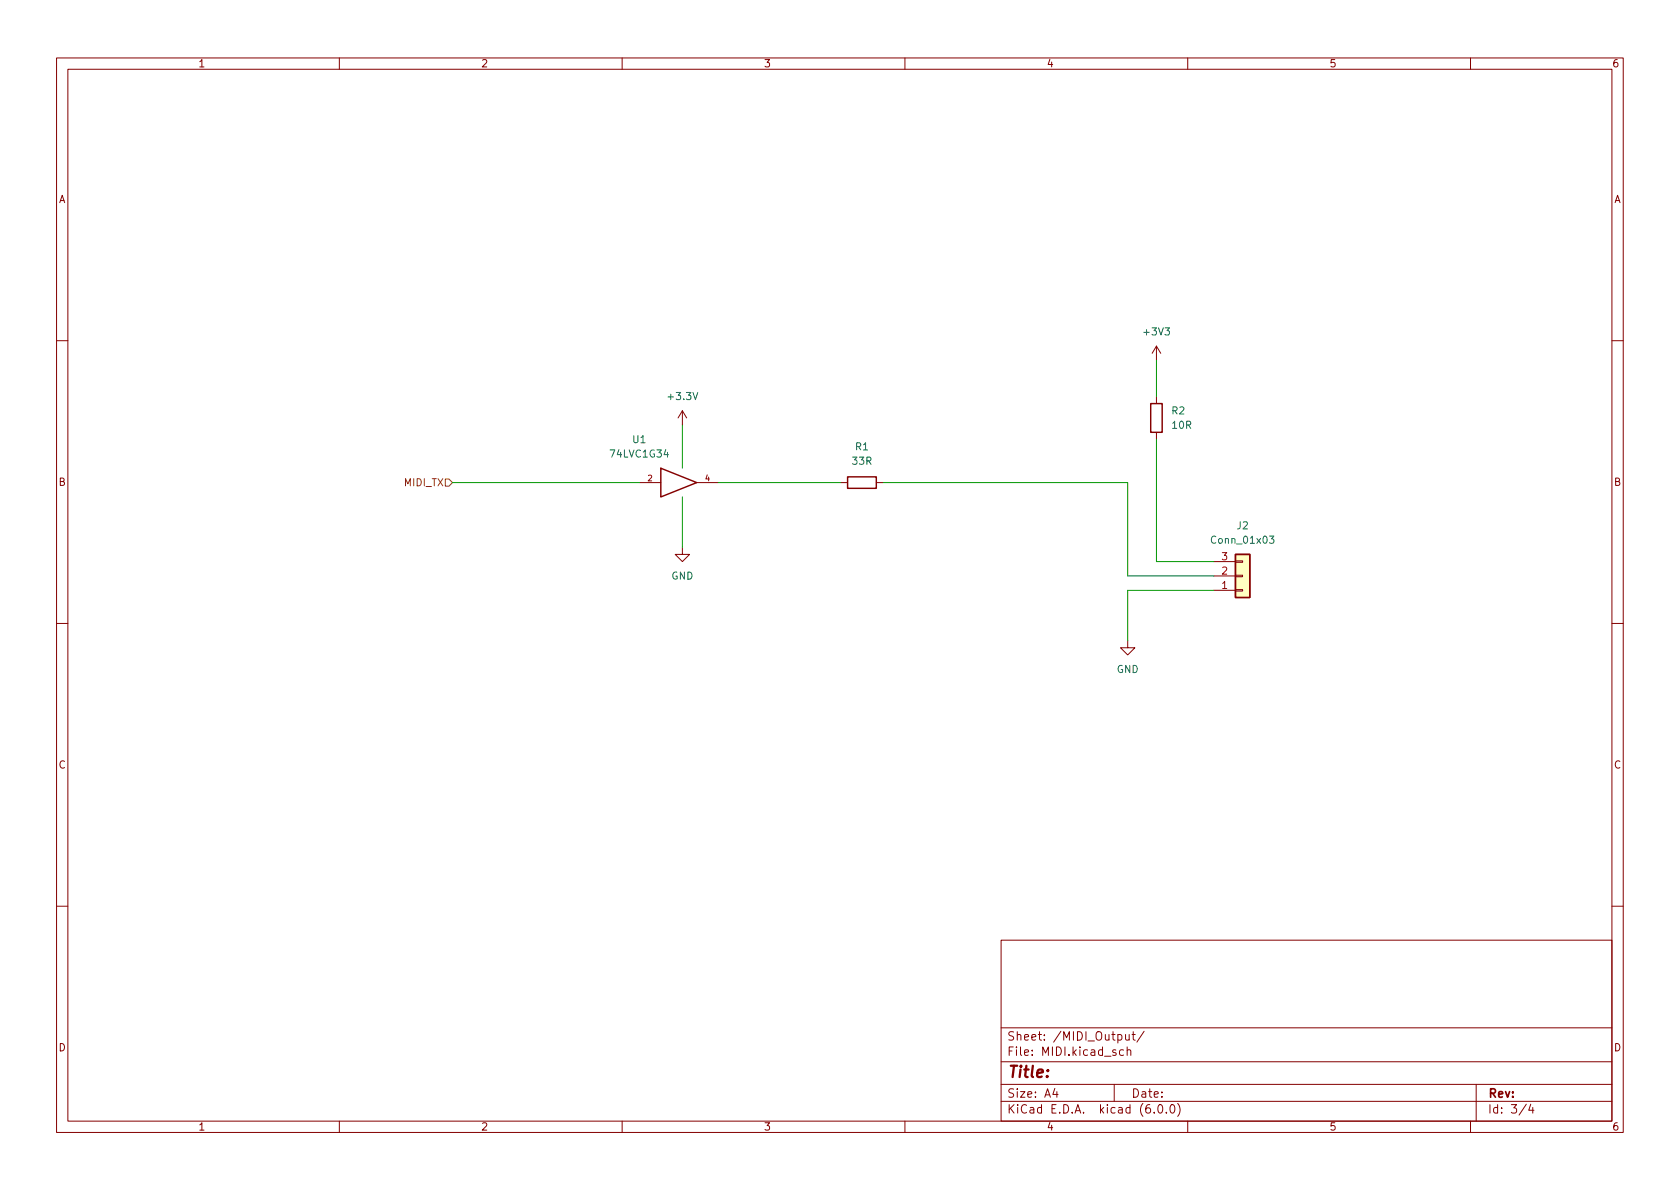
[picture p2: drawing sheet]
<svg xmlns="http://www.w3.org/2000/svg" width="297mm" height="210mm" viewBox="0 0 297 210" stroke-linecap="round" stroke-linejoin="round" font-family="sans-serif">
<g fill="none" stroke="#840000" stroke-width=".18">
<path d="M10 10.2h277v190.1h-277zM12 12.2h273v186.1h-273zM60 10.2v2M110 10.2v2M160 10.2v2M210 10.2v2M260 10.2v2M10 60.2h2M120.6 72.6l-.7 1.3M120.6 72.6v2.6M120.6 72.6l.8 1.3M204.5 61.2v2.5"/>
<path d="M204.5 70.1v1.3M204.5 76.4v1.3M204.5 61.2l-.8 1.3M204.5 61.2l.7 1.3M285 60.2h2M113 85.3h3.8M120.6 96.8v1.2h1.3l-1.3 1.3-1.2-1.3h1.2M123.2 85.3h3.8M148.6 85.3h1.3M154.9 85.3h1.3M214.6 99.3h3.8M218.4 99.2h1.3v.2h-1.3z"/>
<path d="M10 110.2h2M199.4 113.3v1.2h1.3l-1.3 1.3-1.3-1.3h1.3M214.6 104.4h3.8M214.6 101.8h3.8M218.4 101.7h1.3v.3h-1.3zM218.4 104.3h1.3v.2h-1.3zM285 110.2h2M10 160.2h2M177 166.3h108v32h-108zM285 160.2h2M60 198.3v2M110 198.3v2"/>
<path d="M160 198.3v2M177 194.8h108M177 191.8h108M177 187.8h108M177 181.8h108M186.5 192.5l-.4 1h1M186.9 193v1M197 191.8v3M198.6 185.7l-.4-.1-.3 .3v.4l.2 .3h.5M199 182.9l.1 1h.3l.2-.1M199.3 185.8l.2-.2 .4 .1v.9M199.3 185.1v1.5"/>
<path d="M199.6 182.9v1M200.1 182.9h.6M200.4 182.4v1.3l.3 .2M202.3 182.4l-1.3 1.9M204.1 196.7v.1M204.9 195.4l.2-.1a.81 .81 0 0 1 .6 .7 .81 .81 0 0 1-.3 .8h-.2a.81 .81 0 0 1-.6-.6 .81 .81 0 0 1 .3-.8zM206.2 196.7v.1M207.1 195.4l.1-.1a.81 .81 0 0 1 .6 .7 .81 .81 0 0 1-.3 .8h-.1a.81 .81 0 0 1-.6-.6 .81 .81 0 0 1 .3-.8zM208.2 195.1a1.72 1.72 0 0 1 0 2.3M210 198.3v2M260 198.3v2M261 191.8v6.5"/>
<path d="M269.9 195.3l-1.3 1.9M270.6 195.3l-.3 1h.9M271 195.8v1"/>
</g>
<path d="M203.5 71.4h2v5h-2zM116.8 82.8l6.4 2.5-6.4 2.6zM149.9 84.3h5v2.1h-5zM218.4 98h2.6v7.7h-2.6z" fill="none" stroke="#840000" stroke-width=".25"/>
<path d="M218.4 98h2.6v7.7h-2.6z" fill="#ffffc2" stroke="#ffffc2" stroke-width=".18"/>
<path d="M224.5 94.8h.7l-.4 .5 .4 .1v.6l-.2 .1-.5-.1" fill="none" stroke="#006464" stroke-width=".18"/>
<path d="M78.7 84.7h.7l.6 .6-.6 .7h-.7z" fill="none" stroke="#725600" stroke-width=".18"/>
<path d="M120.6 75.2v7.6M204.5 63.7v6.4M204.5 77.7v21.6h10.1M80 85.3h33M120.6 87.9v8.9M127 85.3h21.6M156.2 85.3h43.2v16.5h15.2M214.6 104.4h-15.2v8.9" fill="none" stroke="#009600" stroke-width=".18"/>
<text font-size="2.8" fill="#840000" x="178" y="190.6">Title:</text>
<g font-size="2.1" fill="#840000">
<text x="178" y="184">Sheet: /MIDI_Output/</text>
<text x="178" y="186.7">File: MIDI.kicad_sch</text>
<text x="178" y="196.9">KiCad E.D.A. kicad (6.0.0)</text>
<text x="178" y="194.1">Size: A4</text>
<text x="200" y="194.1">Date:</text>
<text x="263" y="194.1">Rev:</text>
<text x="263" y="196.9">Id: 3/4</text>
</g>
<g font-size="1.8" fill="#840000">
<text x="35" y="11.9">1</text>
<text x="85" y="11.9">2</text>
<text x="135" y="11.9">3</text>
<text x="185" y="11.9">4</text>
<text x="235" y="11.9">5</text>
<text x="285" y="11.9">6</text>
<text x="10.3" y="35.9">A</text>
<text x="285.3" y="35.9">A</text>
<text x="10.3" y="85.9">B</text>
<text x="285.3" y="85.9">B</text>
<text x="10.3" y="135.9">C</text>
<text x="285.3" y="135.9">C</text>
<text x="10.3" y="185.9">D</text>
<text x="285.3" y="185.9">D</text>
<text x="35" y="199.9">1</text>
<text x="85" y="199.9">2</text>
<text x="135" y="199.9">3</text>
<text x="185" y="199.9">4</text>
<text x="235" y="199.9">5</text>
<text x="285" y="199.9">6</text>
</g>
<g font-size="1.8" fill="#006464">
<text x="202.4" y="59.3">+3V3</text>
<text x="118.3" y="70.7">+3.3V</text>
<text x="207.2" y="73.3">R2</text>
<text x="207.3" y="75.8">10R</text>
<text x="108.1" y="80.9">74LVC1G34</text>
<text x="111.9" y="78.4">U1</text>
<text x="150.8" y="82.2">33R</text>
<text x="151.3" y="79.6">R1</text>
<text x="218.7" y="93.6">J2</text>
<text x="214.5" y="96.1">Conn_01x03</text>
<text x="118.7" y="102.5">GND</text>
<text x="197.4" y="119">GND</text>
</g>
<text font-size="1.8" fill="#725600" x="71.6" y="86">MIDI_TX</text>
<g font-size="1.8" fill="#a90000">
<text x="216" y="101.6">2</text>
<text x="216" y="99.1">3</text>
<text x="216" y="104.1">1</text>
</g>
<g font-size="1.4" fill="#a90000">
<text x="114.5" y="85.1">2</text>
<text x="124.7" y="85.1">4</text>
</g>
</svg>
